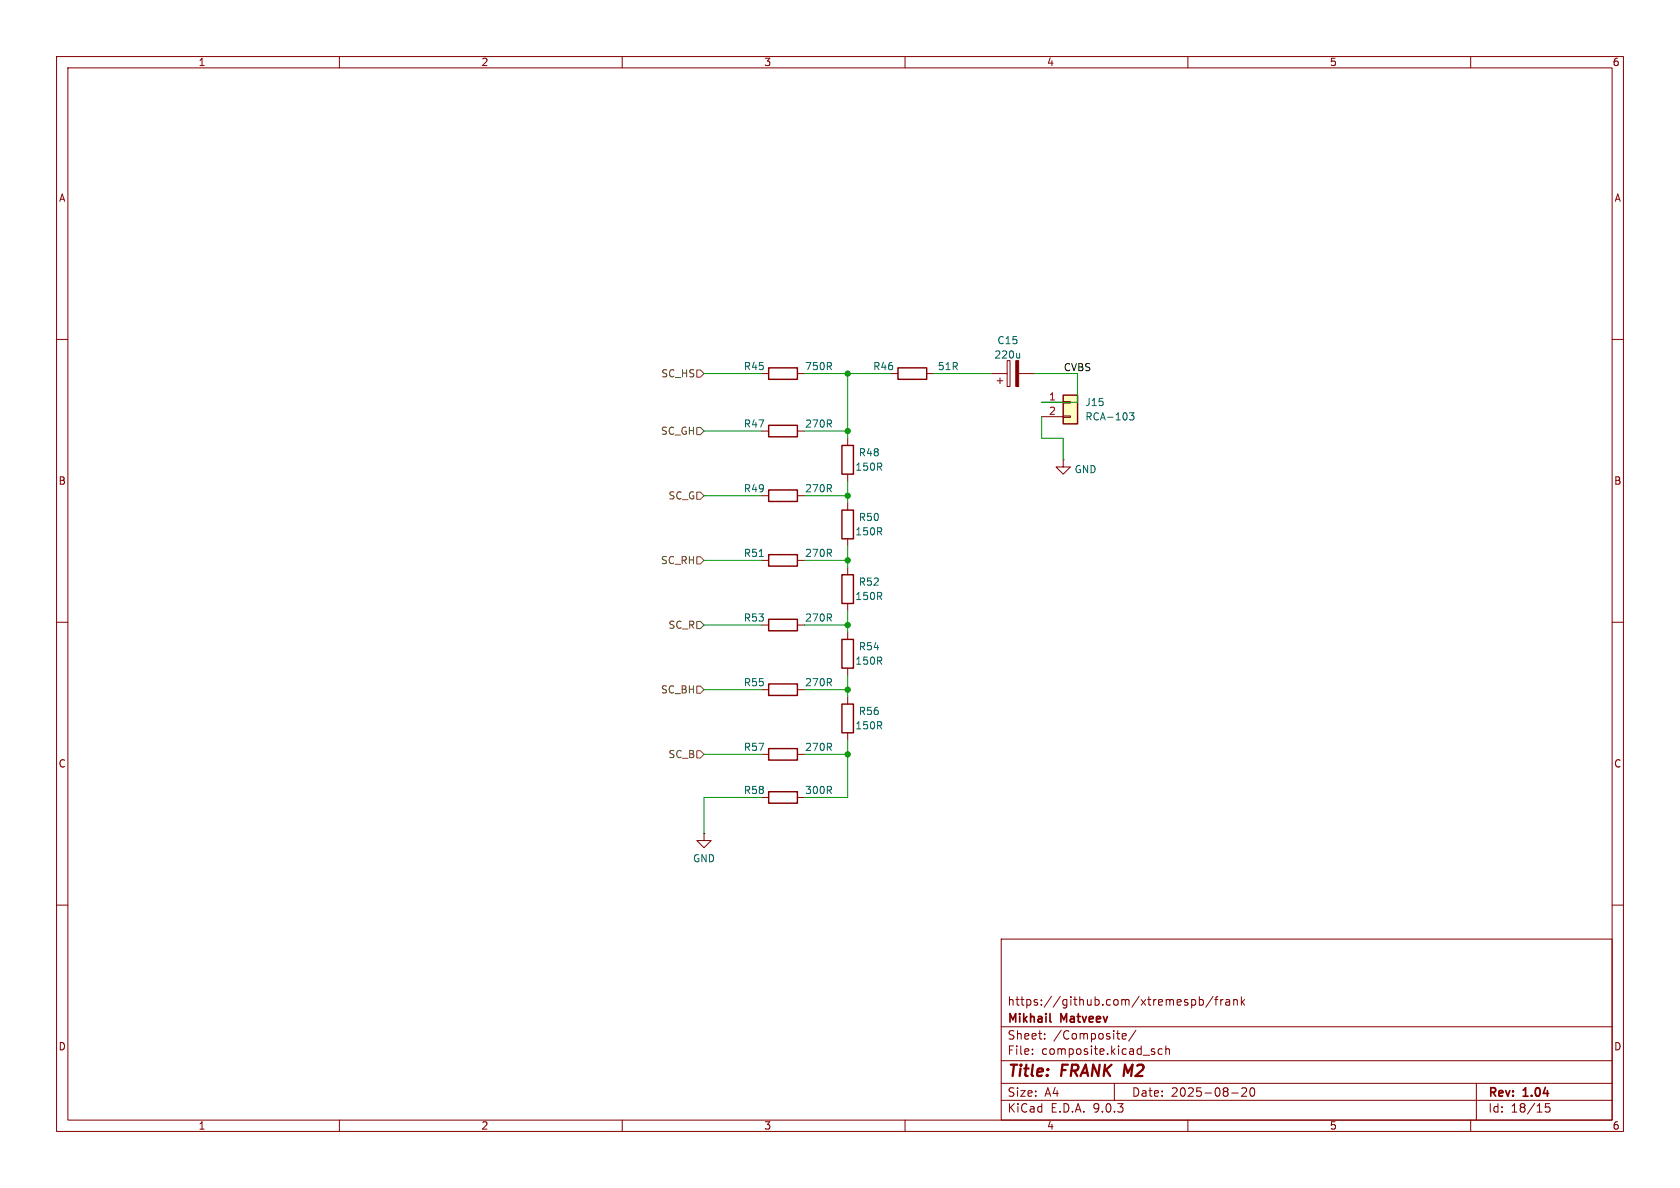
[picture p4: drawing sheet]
(kicad_sch
 (version 20250114)
 (generator "eeschema")
 (generator_version "9.0")
 (paper "A4")
 (title_block
  (title "FRANK M2")
  (date "2025-08-20")
  (rev "1.04")
  (company "Mikhail Matveev")
  (comment 1 "https://github.com/xtremespb/frank"))
 (lib_symbols
  (symbol "Connector_Generic:Conn_01x02"
   (pin_names
    (offset 1.016) (hide yes)) (exclude_from_sim no) (in_bom yes) (on_board yes)
   (property "Reference" "J" (at 0 2.54 0) (effects (font (size 1.27 1.27))))
   (property "Value" "Conn_01x02" (at 0 -5.08 0) (effects (font (size 1.27 1.27))))
   (property "Footprint" "" (at 0 0 0) (effects (font (size 1.27 1.27)) (hide yes)))
   (property "Datasheet" "~" (at 0 0 0) (effects (font (size 1.27 1.27)) (hide yes)))
   (property "Description" "Generic connector, single row, 01x02, script generated (kicad-library-utils/schlib/autogen/connector/)" (at 0 0 0) (effects (font (size 1.27 1.27)) (hide yes)))
   (symbol "Conn_01x02_1_1"
    (rectangle (start -1.27 1.27) (end 1.27 -3.81) (stroke (width 0.254) (type default)) (fill (type background)))
    (rectangle (start -1.27 0.127) (end 0 -0.127) (stroke (width 0.1524) (type default)) (fill (type none)))
    (rectangle (start -1.27 -2.413) (end 0 -2.667) (stroke (width 0.1524) (type default)) (fill (type none)))
    (pin passive line (at -5.08 0 0) (length 3.81) (name "Pin_1" (effects (font (size 1.27 1.27)))) (number "1" (effects (font (size 1.27 1.27)))))
    (pin passive line (at -5.08 -2.54 0) (length 3.81) (name "Pin_2" (effects (font (size 1.27 1.27)))) (number "2" (effects (font (size 1.27 1.27))))))
   (embedded_fonts no))
  (symbol "Device:C_Polarized"
   (pin_numbers (hide yes))
   (pin_names
    (offset 0.254)) (exclude_from_sim no) (in_bom yes) (on_board yes)
   (property "Reference" "C" (at 0.635 2.54 0) (effects (font (size 1.27 1.27)) (justify left)))
   (property "Value" "C_Polarized" (at 0.635 -2.54 0) (effects (font (size 1.27 1.27)) (justify left)))
   (property "Footprint" "" (at 0.9652 -3.81 0) (effects (font (size 1.27 1.27)) (hide yes)))
   (property "Datasheet" "~" (at 0 0 0) (effects (font (size 1.27 1.27)) (hide yes)))
   (property "Description" "Polarized capacitor" (at 0 0 0) (effects (font (size 1.27 1.27)) (hide yes)))
   (symbol "C_Polarized_0_1"
    (rectangle (start -2.286 0.508) (end 2.286 1.016) (stroke (width 0) (type default)) (fill (type none)))
    (polyline (pts (xy -1.778 2.286) (xy -0.762 2.286)) (stroke (width 0) (type default)) (fill (type none)))
    (polyline (pts (xy -1.27 2.794) (xy -1.27 1.778)) (stroke (width 0) (type default)) (fill (type none)))
    (rectangle (start 2.286 -0.508) (end -2.286 -1.016) (stroke (width 0) (type default)) (fill (type outline))))
   (symbol "C_Polarized_1_1"
    (pin passive line (at 0 3.81 270) (length 2.794) (name "~" (effects (font (size 1.27 1.27)))) (number "1" (effects (font (size 1.27 1.27)))))
    (pin passive line (at 0 -3.81 90) (length 2.794) (name "~" (effects (font (size 1.27 1.27)))) (number "2" (effects (font (size 1.27 1.27))))))
   (embedded_fonts no))
  (symbol "Device:R"
   (pin_numbers (hide yes))
   (pin_names
    (offset 0)) (exclude_from_sim no) (in_bom yes) (on_board yes)
   (property "Reference" "R" (at 2.032 0 90) (effects (font (size 1.27 1.27))))
   (property "Value" "R" (at 0 0 90) (effects (font (size 1.27 1.27))))
   (property "Footprint" "" (at -1.778 0 90) (effects (font (size 1.27 1.27)) (hide yes)))
   (property "Datasheet" "~" (at 0 0 0) (effects (font (size 1.27 1.27)) (hide yes)))
   (property "Description" "Resistor" (at 0 0 0) (effects (font (size 1.27 1.27)) (hide yes)))
   (symbol "R_0_1"
    (rectangle (start -1.016 -2.54) (end 1.016 2.54) (stroke (width 0.254) (type default)) (fill (type none))))
   (symbol "R_1_1"
    (pin passive line (at 0 3.81 270) (length 1.27) (name "~" (effects (font (size 1.27 1.27)))) (number "1" (effects (font (size 1.27 1.27)))))
    (pin passive line (at 0 -3.81 90) (length 1.27) (name "~" (effects (font (size 1.27 1.27)))) (number "2" (effects (font (size 1.27 1.27))))))
   (embedded_fonts no))
  (symbol "GND_1"
   (power)
   (pin_numbers (hide yes))
   (pin_names
    (offset 0) (hide yes)) (exclude_from_sim no) (in_bom yes) (on_board yes)
   (property "Reference" "#PWR" (at 0 -6.35 0) (effects (font (size 1.27 1.27)) (hide yes)))
   (property "Value" "GND" (at 0 -3.81 0) (effects (font (size 1.27 1.27))))
   (property "Footprint" "" (at 0 0 0) (effects (font (size 1.27 1.27)) (hide yes)))
   (property "Datasheet" "" (at 0 0 0) (effects (font (size 1.27 1.27)) (hide yes)))
   (property "Description" "Power symbol creates a global label with name \"GND\" , ground" (at 0 0 0) (effects (font (size 1.27 1.27)) (hide yes)))
   (symbol "GND_1_0_1"
    (polyline (pts (xy 0 0) (xy 0 -1.27) (xy 1.27 -1.27) (xy 0 -2.54) (xy -1.27 -1.27) (xy 0 -1.27)) (stroke (width 0) (type default)) (fill (type none))))
   (symbol "GND_1_1_1"
    (pin power_in line (at 0 0 270) (length 0) (name "~" (effects (font (size 1.27 1.27)))) (number "1" (effects (font (size 1.27 1.27))))))
   (embedded_fonts no))
  (symbol "power:GND"
   (power)
   (pin_numbers (hide yes))
   (pin_names
    (offset 0) (hide yes)) (exclude_from_sim no) (in_bom yes) (on_board yes)
   (property "Reference" "#PWR" (at 0 -6.35 0) (effects (font (size 1.27 1.27)) (hide yes)))
   (property "Value" "GND" (at 0 -3.81 0) (effects (font (size 1.27 1.27))))
   (property "Footprint" "" (at 0 0 0) (effects (font (size 1.27 1.27)) (hide yes)))
   (property "Datasheet" "" (at 0 0 0) (effects (font (size 1.27 1.27)) (hide yes)))
   (property "Description" "Power symbol creates a global label with name \"GND\" , ground" (at 0 0 0) (effects (font (size 1.27 1.27)) (hide yes)))
   (symbol "GND_0_1"
    (polyline (pts (xy 0 0) (xy 0 -1.27) (xy 1.27 -1.27) (xy 0 -2.54) (xy -1.27 -1.27) (xy 0 -1.27)) (stroke (width 0) (type default)) (fill (type none))))
   (symbol "GND_1_1"
    (pin power_in line (at 0 0 270) (length 0) (name "~" (effects (font (size 1.27 1.27)))) (number "1" (effects (font (size 1.27 1.27))))))
   (embedded_fonts no)))
 (junction
  (at 149.86 121.92)
  (diameter 0)
  (color 0 0 0 0))
 (junction
  (at 149.86 87.63)
  (diameter 0)
  (color 0 0 0 0))
 (junction
  (at 149.86 99.06)
  (diameter 0)
  (color 0 0 0 0))
 (junction
  (at 149.86 133.35)
  (diameter 0)
  (color 0 0 0 0))
 (junction
  (at 149.86 66.04)
  (diameter 0)
  (color 0 0 0 0))
 (junction
  (at 149.86 110.49)
  (diameter 0)
  (color 0 0 0 0))
 (junction
  (at 149.86 76.2)
  (diameter 0)
  (color 0 0 0 0))
 (wire
  (pts (xy 149.86 85.09) (xy 149.86 87.63))
  (stroke (width 0) (type default)))
 (wire
  (pts (xy 149.86 119.38) (xy 149.86 121.92))
  (stroke (width 0) (type default)))
 (wire
  (pts (xy 142.24 87.63) (xy 149.86 87.63))
  (stroke (width 0) (type default)))
 (wire
  (pts (xy 142.24 121.92) (xy 149.86 121.92))
  (stroke (width 0) (type default)))
 (wire
  (pts (xy 149.86 76.2) (xy 149.86 77.47))
  (stroke (width 0) (type default)))
 (wire
  (pts (xy 142.24 110.49) (xy 149.86 110.49))
  (stroke (width 0) (type default)))
 (wire
  (pts (xy 142.24 76.2) (xy 149.86 76.2))
  (stroke (width 0) (type default)))
 (wire
  (pts (xy 184.15 77.47) (xy 187.96 77.47))
  (stroke (width 0) (type default)))
 (wire
  (pts (xy 134.62 140.97) (xy 124.46 140.97))
  (stroke (width 0) (type default)))
 (wire
  (pts (xy 124.46 121.92) (xy 134.62 121.92))
  (stroke (width 0) (type default)))
 (wire
  (pts (xy 184.15 77.47) (xy 184.15 73.66))
  (stroke (width 0) (type default)))
 (wire
  (pts (xy 149.86 87.63) (xy 149.86 88.9))
  (stroke (width 0) (type default)))
 (wire
  (pts (xy 187.96 77.47) (xy 187.96 81.28))
  (stroke (width 0) (type default)))
 (wire
  (pts (xy 190.5 66.04) (xy 182.88 66.04))
  (stroke (width 0) (type default)))
 (wire
  (pts (xy 190.5 71.12) (xy 184.15 71.12))
  (stroke (width 0) (type default)))
 (wire
  (pts (xy 124.46 133.35) (xy 134.62 133.35))
  (stroke (width 0) (type default)))
 (wire
  (pts (xy 149.86 133.35) (xy 149.86 140.97))
  (stroke (width 0) (type default)))
 (wire
  (pts (xy 149.86 130.81) (xy 149.86 133.35))
  (stroke (width 0) (type default)))
 (wire
  (pts (xy 142.24 66.04) (xy 149.86 66.04))
  (stroke (width 0) (type default)))
 (wire
  (pts (xy 149.86 96.52) (xy 149.86 99.06))
  (stroke (width 0) (type default)))
 (wire
  (pts (xy 124.46 99.06) (xy 134.62 99.06))
  (stroke (width 0) (type default)))
 (wire
  (pts (xy 124.46 140.97) (xy 124.46 147.32))
  (stroke (width 0) (type default)))
 (wire
  (pts (xy 149.86 66.04) (xy 157.48 66.04))
  (stroke (width 0) (type default)))
 (wire
  (pts (xy 124.46 110.49) (xy 134.62 110.49))
  (stroke (width 0) (type default)))
 (wire
  (pts (xy 124.46 76.2) (xy 134.62 76.2))
  (stroke (width 0) (type default)))
 (wire
  (pts (xy 149.86 140.97) (xy 142.24 140.97))
  (stroke (width 0) (type default)))
 (wire
  (pts (xy 149.86 99.06) (xy 149.86 100.33))
  (stroke (width 0) (type default)))
 (wire
  (pts (xy 190.5 71.12) (xy 190.5 66.04))
  (stroke (width 0) (type default)))
 (wire
  (pts (xy 149.86 107.95) (xy 149.86 110.49))
  (stroke (width 0) (type default)))
 (wire
  (pts (xy 165.1 66.04) (xy 175.26 66.04))
  (stroke (width 0) (type default)))
 (wire
  (pts (xy 149.86 121.92) (xy 149.86 123.19))
  (stroke (width 0) (type default)))
 (wire
  (pts (xy 149.86 66.04) (xy 149.86 76.2))
  (stroke (width 0) (type default)))
 (wire
  (pts (xy 142.24 99.06) (xy 149.86 99.06))
  (stroke (width 0) (type default)))
 (wire
  (pts (xy 142.24 133.35) (xy 149.86 133.35))
  (stroke (width 0) (type default)))
 (wire
  (pts (xy 124.46 66.04) (xy 134.62 66.04))
  (stroke (width 0) (type default)))
 (wire
  (pts (xy 124.46 87.63) (xy 134.62 87.63))
  (stroke (width 0) (type default)))
 (wire
  (pts (xy 149.86 110.49) (xy 149.86 111.76))
  (stroke (width 0) (type default)))
 (label "CVBS"
  (at 187.96 66.04 0)
  (effects (font (size 1.27 1.27)) (justify left bottom)))
 (hierarchical_label "SC_R"
  (shape input)
  (at 124.46 110.49 180)
  (effects (font (size 1.27 1.27)) (justify right)))
 (hierarchical_label "SC_RH"
  (shape input)
  (at 124.46 99.06 180)
  (effects (font (size 1.27 1.27)) (justify right)))
 (hierarchical_label "SC_GH"
  (shape input)
  (at 124.46 76.2 180)
  (effects (font (size 1.27 1.27)) (justify right)))
 (hierarchical_label "SC_G"
  (shape input)
  (at 124.46 87.63 180)
  (effects (font (size 1.27 1.27)) (justify right)))
 (hierarchical_label "SC_B"
  (shape input)
  (at 124.46 133.35 180)
  (effects (font (size 1.27 1.27)) (justify right)))
 (hierarchical_label "SC_BH"
  (shape input)
  (at 124.46 121.92 180)
  (effects (font (size 1.27 1.27)) (justify right)))
 (hierarchical_label "SC_HS"
  (shape input)
  (at 124.46 66.04 180)
  (effects (font (size 1.27 1.27)) (justify right)))
 (symbol
  (lib_id "Device:R")
  (at 149.86 127 180)
  (unit 1)
  (exclude_from_sim no)
  (in_bom yes)
  (on_board yes)
  (dnp no)
  (property "Reference" "R56" (at 153.67 125.73 0) (effects (font (size 1.27 1.27))))
  (property "Value" "150R" (at 153.67 128.27 0) (effects (font (size 1.27 1.27))))
  (property "Footprint" "FRANK:Resistor (0805)" (at 151.638 127 90) (effects (font (size 1.27 1.27)) (hide yes)))
  (property "Datasheet" "https://www.vishay.com/docs/28952/mcs0402at-mct0603at-mcu0805at-mca1206at.pdf" (at 149.86 127 0) (effects (font (size 1.27 1.27)) (hide yes)))
  (property "Description" "" (at 149.86 127 0) (effects (font (size 1.27 1.27)) (hide yes)))
  (property "AliExpress" "https://www.aliexpress.com/item/1005005945735199.html" (at 149.86 127 0) (effects (font (size 1.27 1.27)) (hide yes)))
  (pin "1")
  (pin "2"))
 (symbol
  (lib_id "Device:R")
  (at 138.43 121.92 90)
  (unit 1)
  (exclude_from_sim no)
  (in_bom yes)
  (on_board yes)
  (dnp no)
  (property "Reference" "R55" (at 133.35 120.65 90) (effects (font (size 1.27 1.27))))
  (property "Value" "270R" (at 144.78 120.65 90) (effects (font (size 1.27 1.27))))
  (property "Footprint" "FRANK:Resistor (0805)" (at 138.43 123.698 90) (effects (font (size 1.27 1.27)) (hide yes)))
  (property "Datasheet" "https://www.vishay.com/docs/28952/mcs0402at-mct0603at-mcu0805at-mca1206at.pdf" (at 138.43 121.92 0) (effects (font (size 1.27 1.27)) (hide yes)))
  (property "Description" "" (at 138.43 121.92 0) (effects (font (size 1.27 1.27)) (hide yes)))
  (property "AliExpress" "https://www.aliexpress.com/item/1005005945735199.html" (at 138.43 121.92 0) (effects (font (size 1.27 1.27)) (hide yes)))
  (pin "1")
  (pin "2"))
 (symbol
  (lib_name "GND_1")
  (lib_id "power:GND")
  (at 187.96 81.28 0)
  (unit 1)
  (exclude_from_sim no)
  (in_bom yes)
  (on_board yes)
  (dnp no)
  (fields_autoplaced yes)
  (property "Reference" "#PWR071" (at 187.96 87.63 0) (effects (font (size 1.27 1.27)) (hide yes)))
  (property "Value" "GND" (at 189.865 82.9838 0) (effects (font (size 1.27 1.27)) (justify left)))
  (property "Footprint" "" (at 187.96 81.28 0) (effects (font (size 1.27 1.27)) (hide yes)))
  (property "Datasheet" "" (at 187.96 81.28 0) (effects (font (size 1.27 1.27)) (hide yes)))
  (property "Description" "Power symbol creates a global label with name \"GND\" , ground" (at 187.96 81.28 0) (effects (font (size 1.27 1.27)) (hide yes)))
  (pin "1"))
 (symbol
  (lib_id "Device:R")
  (at 138.43 99.06 90)
  (unit 1)
  (exclude_from_sim no)
  (in_bom yes)
  (on_board yes)
  (dnp no)
  (property "Reference" "R51" (at 133.35 97.79 90) (effects (font (size 1.27 1.27))))
  (property "Value" "270R" (at 144.78 97.79 90) (effects (font (size 1.27 1.27))))
  (property "Footprint" "FRANK:Resistor (0805)" (at 138.43 100.838 90) (effects (font (size 1.27 1.27)) (hide yes)))
  (property "Datasheet" "https://www.vishay.com/docs/28952/mcs0402at-mct0603at-mcu0805at-mca1206at.pdf" (at 138.43 99.06 0) (effects (font (size 1.27 1.27)) (hide yes)))
  (property "Description" "" (at 138.43 99.06 0) (effects (font (size 1.27 1.27)) (hide yes)))
  (property "AliExpress" "https://www.aliexpress.com/item/1005005945735199.html" (at 138.43 99.06 0) (effects (font (size 1.27 1.27)) (hide yes)))
  (pin "1")
  (pin "2"))
 (symbol
  (lib_id "Device:R")
  (at 138.43 76.2 90)
  (unit 1)
  (exclude_from_sim no)
  (in_bom yes)
  (on_board yes)
  (dnp no)
  (property "Reference" "R47" (at 133.35 74.93 90) (effects (font (size 1.27 1.27))))
  (property "Value" "270R" (at 144.78 74.93 90) (effects (font (size 1.27 1.27))))
  (property "Footprint" "FRANK:Resistor (0805)" (at 138.43 77.978 90) (effects (font (size 1.27 1.27)) (hide yes)))
  (property "Datasheet" "https://www.vishay.com/docs/28952/mcs0402at-mct0603at-mcu0805at-mca1206at.pdf" (at 138.43 76.2 0) (effects (font (size 1.27 1.27)) (hide yes)))
  (property "Description" "" (at 138.43 76.2 0) (effects (font (size 1.27 1.27)) (hide yes)))
  (property "AliExpress" "https://www.aliexpress.com/item/1005005945735199.html" (at 138.43 76.2 0) (effects (font (size 1.27 1.27)) (hide yes)))
  (pin "1")
  (pin "2"))
 (symbol
  (lib_id "Device:R")
  (at 138.43 66.04 90)
  (unit 1)
  (exclude_from_sim no)
  (in_bom yes)
  (on_board yes)
  (dnp no)
  (property "Reference" "R45" (at 133.35 64.77 90) (effects (font (size 1.27 1.27))))
  (property "Value" "750R" (at 144.78 64.77 90) (effects (font (size 1.27 1.27))))
  (property "Footprint" "FRANK:Resistor (0805)" (at 138.43 67.818 90) (effects (font (size 1.27 1.27)) (hide yes)))
  (property "Datasheet" "https://www.vishay.com/docs/28952/mcs0402at-mct0603at-mcu0805at-mca1206at.pdf" (at 138.43 66.04 0) (effects (font (size 1.27 1.27)) (hide yes)))
  (property "Description" "" (at 138.43 66.04 0) (effects (font (size 1.27 1.27)) (hide yes)))
  (property "AliExpress" "https://www.aliexpress.com/item/1005005945735199.html" (at 138.43 66.04 0) (effects (font (size 1.27 1.27)) (hide yes)))
  (pin "1")
  (pin "2"))
 (symbol
  (lib_id "Device:R")
  (at 149.86 104.14 180)
  (unit 1)
  (exclude_from_sim no)
  (in_bom yes)
  (on_board yes)
  (dnp no)
  (property "Reference" "R52" (at 153.67 102.87 0) (effects (font (size 1.27 1.27))))
  (property "Value" "150R" (at 153.67 105.41 0) (effects (font (size 1.27 1.27))))
  (property "Footprint" "FRANK:Resistor (0805)" (at 151.638 104.14 90) (effects (font (size 1.27 1.27)) (hide yes)))
  (property "Datasheet" "https://www.vishay.com/docs/28952/mcs0402at-mct0603at-mcu0805at-mca1206at.pdf" (at 149.86 104.14 0) (effects (font (size 1.27 1.27)) (hide yes)))
  (property "Description" "" (at 149.86 104.14 0) (effects (font (size 1.27 1.27)) (hide yes)))
  (property "AliExpress" "https://www.aliexpress.com/item/1005005945735199.html" (at 149.86 104.14 0) (effects (font (size 1.27 1.27)) (hide yes)))
  (pin "1")
  (pin "2"))
 (symbol
  (lib_id "Device:R")
  (at 138.43 140.97 90)
  (unit 1)
  (exclude_from_sim no)
  (in_bom yes)
  (on_board yes)
  (dnp no)
  (property "Reference" "R58" (at 133.35 139.7 90) (effects (font (size 1.27 1.27))))
  (property "Value" "300R" (at 144.78 139.7 90) (effects (font (size 1.27 1.27))))
  (property "Footprint" "FRANK:Resistor (0805)" (at 138.43 142.748 90) (effects (font (size 1.27 1.27)) (hide yes)))
  (property "Datasheet" "https://www.vishay.com/docs/28952/mcs0402at-mct0603at-mcu0805at-mca1206at.pdf" (at 138.43 140.97 0) (effects (font (size 1.27 1.27)) (hide yes)))
  (property "Description" "" (at 138.43 140.97 0) (effects (font (size 1.27 1.27)) (hide yes)))
  (property "AliExpress" "https://www.aliexpress.com/item/1005005945735199.html" (at 138.43 140.97 0) (effects (font (size 1.27 1.27)) (hide yes)))
  (pin "1")
  (pin "2"))
 (symbol
  (lib_id "Device:C_Polarized")
  (at 179.07 66.04 90)
  (unit 1)
  (exclude_from_sim no)
  (in_bom yes)
  (on_board yes)
  (dnp no)
  (fields_autoplaced yes)
  (property "Reference" "C15" (at 178.181 60.1812 90) (effects (font (size 1.27 1.27))))
  (property "Value" "220u" (at 178.181 62.7181 90) (effects (font (size 1.27 1.27))))
  (property "Footprint" "FRANK:Capacitor (3528, tantalum, polar)" (at 182.88 65.0748 0) (effects (font (size 1.27 1.27)) (hide yes)))
  (property "Datasheet" "https://eu.mouser.com/datasheet/2/447/KEM_T2005_T491-3316937.pdf" (at 179.07 66.04 0) (effects (font (size 1.27 1.27)) (hide yes)))
  (property "Description" "" (at 179.07 66.04 0) (effects (font (size 1.27 1.27)) (hide yes)))
  (property "AliExpress" "https://www.aliexpress.com/item/1005006870280809.html" (at 179.07 66.04 0) (effects (font (size 1.27 1.27)) (hide yes)))
  (pin "1")
  (pin "2"))
 (symbol
  (lib_id "Device:R")
  (at 138.43 87.63 90)
  (unit 1)
  (exclude_from_sim no)
  (in_bom yes)
  (on_board yes)
  (dnp no)
  (property "Reference" "R49" (at 133.35 86.36 90) (effects (font (size 1.27 1.27))))
  (property "Value" "270R" (at 144.78 86.36 90) (effects (font (size 1.27 1.27))))
  (property "Footprint" "FRANK:Resistor (0805)" (at 138.43 89.408 90) (effects (font (size 1.27 1.27)) (hide yes)))
  (property "Datasheet" "https://www.vishay.com/docs/28952/mcs0402at-mct0603at-mcu0805at-mca1206at.pdf" (at 138.43 87.63 0) (effects (font (size 1.27 1.27)) (hide yes)))
  (property "Description" "" (at 138.43 87.63 0) (effects (font (size 1.27 1.27)) (hide yes)))
  (property "AliExpress" "https://www.aliexpress.com/item/1005005945735199.html" (at 138.43 87.63 0) (effects (font (size 1.27 1.27)) (hide yes)))
  (pin "1")
  (pin "2"))
 (symbol
  (lib_id "Device:R")
  (at 161.29 66.04 90)
  (unit 1)
  (exclude_from_sim no)
  (in_bom yes)
  (on_board yes)
  (dnp no)
  (property "Reference" "R46" (at 156.21 64.77 90) (effects (font (size 1.27 1.27))))
  (property "Value" "51R" (at 167.64 64.77 90) (effects (font (size 1.27 1.27))))
  (property "Footprint" "FRANK:Resistor (0805)" (at 161.29 67.818 90) (effects (font (size 1.27 1.27)) (hide yes)))
  (property "Datasheet" "https://www.vishay.com/docs/28952/mcs0402at-mct0603at-mcu0805at-mca1206at.pdf" (at 161.29 66.04 0) (effects (font (size 1.27 1.27)) (hide yes)))
  (property "Description" "" (at 161.29 66.04 0) (effects (font (size 1.27 1.27)) (hide yes)))
  (property "AliExpress" "https://www.aliexpress.com/item/1005005945735199.html" (at 161.29 66.04 0) (effects (font (size 1.27 1.27)) (hide yes)))
  (pin "1")
  (pin "2"))
 (symbol
  (lib_id "Device:R")
  (at 138.43 110.49 90)
  (unit 1)
  (exclude_from_sim no)
  (in_bom yes)
  (on_board yes)
  (dnp no)
  (property "Reference" "R53" (at 133.35 109.22 90) (effects (font (size 1.27 1.27))))
  (property "Value" "270R" (at 144.78 109.22 90) (effects (font (size 1.27 1.27))))
  (property "Footprint" "FRANK:Resistor (0805)" (at 138.43 112.268 90) (effects (font (size 1.27 1.27)) (hide yes)))
  (property "Datasheet" "https://www.vishay.com/docs/28952/mcs0402at-mct0603at-mcu0805at-mca1206at.pdf" (at 138.43 110.49 0) (effects (font (size 1.27 1.27)) (hide yes)))
  (property "Description" "" (at 138.43 110.49 0) (effects (font (size 1.27 1.27)) (hide yes)))
  (property "AliExpress" "https://www.aliexpress.com/item/1005005945735199.html" (at 138.43 110.49 0) (effects (font (size 1.27 1.27)) (hide yes)))
  (pin "1")
  (pin "2"))
 (symbol
  (lib_id "Device:R")
  (at 149.86 115.57 180)
  (unit 1)
  (exclude_from_sim no)
  (in_bom yes)
  (on_board yes)
  (dnp no)
  (property "Reference" "R54" (at 153.67 114.3 0) (effects (font (size 1.27 1.27))))
  (property "Value" "150R" (at 153.67 116.84 0) (effects (font (size 1.27 1.27))))
  (property "Footprint" "FRANK:Resistor (0805)" (at 151.638 115.57 90) (effects (font (size 1.27 1.27)) (hide yes)))
  (property "Datasheet" "https://www.vishay.com/docs/28952/mcs0402at-mct0603at-mcu0805at-mca1206at.pdf" (at 149.86 115.57 0) (effects (font (size 1.27 1.27)) (hide yes)))
  (property "Description" "" (at 149.86 115.57 0) (effects (font (size 1.27 1.27)) (hide yes)))
  (property "AliExpress" "https://www.aliexpress.com/item/1005005945735199.html" (at 149.86 115.57 0) (effects (font (size 1.27 1.27)) (hide yes)))
  (pin "1")
  (pin "2"))
 (symbol
  (lib_id "Device:R")
  (at 138.43 133.35 90)
  (unit 1)
  (exclude_from_sim no)
  (in_bom yes)
  (on_board yes)
  (dnp no)
  (property "Reference" "R57" (at 133.35 132.08 90) (effects (font (size 1.27 1.27))))
  (property "Value" "270R" (at 144.78 132.08 90) (effects (font (size 1.27 1.27))))
  (property "Footprint" "FRANK:Resistor (0805)" (at 138.43 135.128 90) (effects (font (size 1.27 1.27)) (hide yes)))
  (property "Datasheet" "https://www.vishay.com/docs/28952/mcs0402at-mct0603at-mcu0805at-mca1206at.pdf" (at 138.43 133.35 0) (effects (font (size 1.27 1.27)) (hide yes)))
  (property "Description" "" (at 138.43 133.35 0) (effects (font (size 1.27 1.27)) (hide yes)))
  (property "AliExpress" "https://www.aliexpress.com/item/1005005945735199.html" (at 138.43 133.35 0) (effects (font (size 1.27 1.27)) (hide yes)))
  (pin "1")
  (pin "2"))
 (symbol
  (lib_id "Connector_Generic:Conn_01x02")
  (at 189.23 71.12 0)
  (unit 1)
  (exclude_from_sim no)
  (in_bom yes)
  (on_board yes)
  (dnp no)
  (fields_autoplaced yes)
  (property "Reference" "J15" (at 191.77 71.1199 0) (effects (font (size 1.27 1.27)) (justify left)))
  (property "Value" "RCA-103" (at 191.77 73.6599 0) (effects (font (size 1.27 1.27)) (justify left)))
  (property "Footprint" "FRANK:RCA" (at 189.23 71.12 0) (effects (font (size 1.27 1.27)) (hide yes)))
  (property "Datasheet" "http://www.kosmodrom.com.ua/pdf/RCA-103.pdf" (at 189.23 71.12 0) (effects (font (size 1.27 1.27)) (hide yes)))
  (property "Description" "" (at 189.23 71.12 0) (effects (font (size 1.27 1.27)) (hide yes)))
  (property "AliExpress" "https://www.aliexpress.com/item/1005006152724809.html" (at 189.23 71.12 0) (effects (font (size 1.27 1.27)) (hide yes)))
  (pin "1")
  (pin "2"))
 (symbol
  (lib_id "Device:R")
  (at 149.86 81.28 180)
  (unit 1)
  (exclude_from_sim no)
  (in_bom yes)
  (on_board yes)
  (dnp no)
  (property "Reference" "R48" (at 153.67 80.01 0) (effects (font (size 1.27 1.27))))
  (property "Value" "150R" (at 153.67 82.55 0) (effects (font (size 1.27 1.27))))
  (property "Footprint" "FRANK:Resistor (0805)" (at 151.638 81.28 90) (effects (font (size 1.27 1.27)) (hide yes)))
  (property "Datasheet" "https://www.vishay.com/docs/28952/mcs0402at-mct0603at-mcu0805at-mca1206at.pdf" (at 149.86 81.28 0) (effects (font (size 1.27 1.27)) (hide yes)))
  (property "Description" "" (at 149.86 81.28 0) (effects (font (size 1.27 1.27)) (hide yes)))
  (property "AliExpress" "https://www.aliexpress.com/item/1005005945735199.html" (at 149.86 81.28 0) (effects (font (size 1.27 1.27)) (hide yes)))
  (pin "1")
  (pin "2"))
 (symbol
  (lib_id "Device:R")
  (at 149.86 92.71 180)
  (unit 1)
  (exclude_from_sim no)
  (in_bom yes)
  (on_board yes)
  (dnp no)
  (property "Reference" "R50" (at 153.67 91.44 0) (effects (font (size 1.27 1.27))))
  (property "Value" "150R" (at 153.67 93.98 0) (effects (font (size 1.27 1.27))))
  (property "Footprint" "FRANK:Resistor (0805)" (at 151.638 92.71 90) (effects (font (size 1.27 1.27)) (hide yes)))
  (property "Datasheet" "https://www.vishay.com/docs/28952/mcs0402at-mct0603at-mcu0805at-mca1206at.pdf" (at 149.86 92.71 0) (effects (font (size 1.27 1.27)) (hide yes)))
  (property "Description" "" (at 149.86 92.71 0) (effects (font (size 1.27 1.27)) (hide yes)))
  (property "AliExpress" "https://www.aliexpress.com/item/1005005945735199.html" (at 149.86 92.71 0) (effects (font (size 1.27 1.27)) (hide yes)))
  (pin "1")
  (pin "2"))
 (symbol
  (lib_id "power:GND")
  (at 124.46 147.32 0)
  (unit 1)
  (exclude_from_sim no)
  (in_bom yes)
  (on_board yes)
  (dnp no)
  (fields_autoplaced yes)
  (property "Reference" "#PWR072" (at 124.46 153.67 0) (effects (font (size 1.27 1.27)) (hide yes)))
  (property "Value" "GND" (at 124.46 151.7634 0) (effects (font (size 1.27 1.27))))
  (property "Footprint" "" (at 124.46 147.32 0) (effects (font (size 1.27 1.27)) (hide yes)))
  (property "Datasheet" "" (at 124.46 147.32 0) (effects (font (size 1.27 1.27)) (hide yes)))
  (property "Description" "Power symbol creates a global label with name \"GND\" , ground" (at 124.46 147.32 0) (effects (font (size 1.27 1.27)) (hide yes)))
  (pin "1")))
